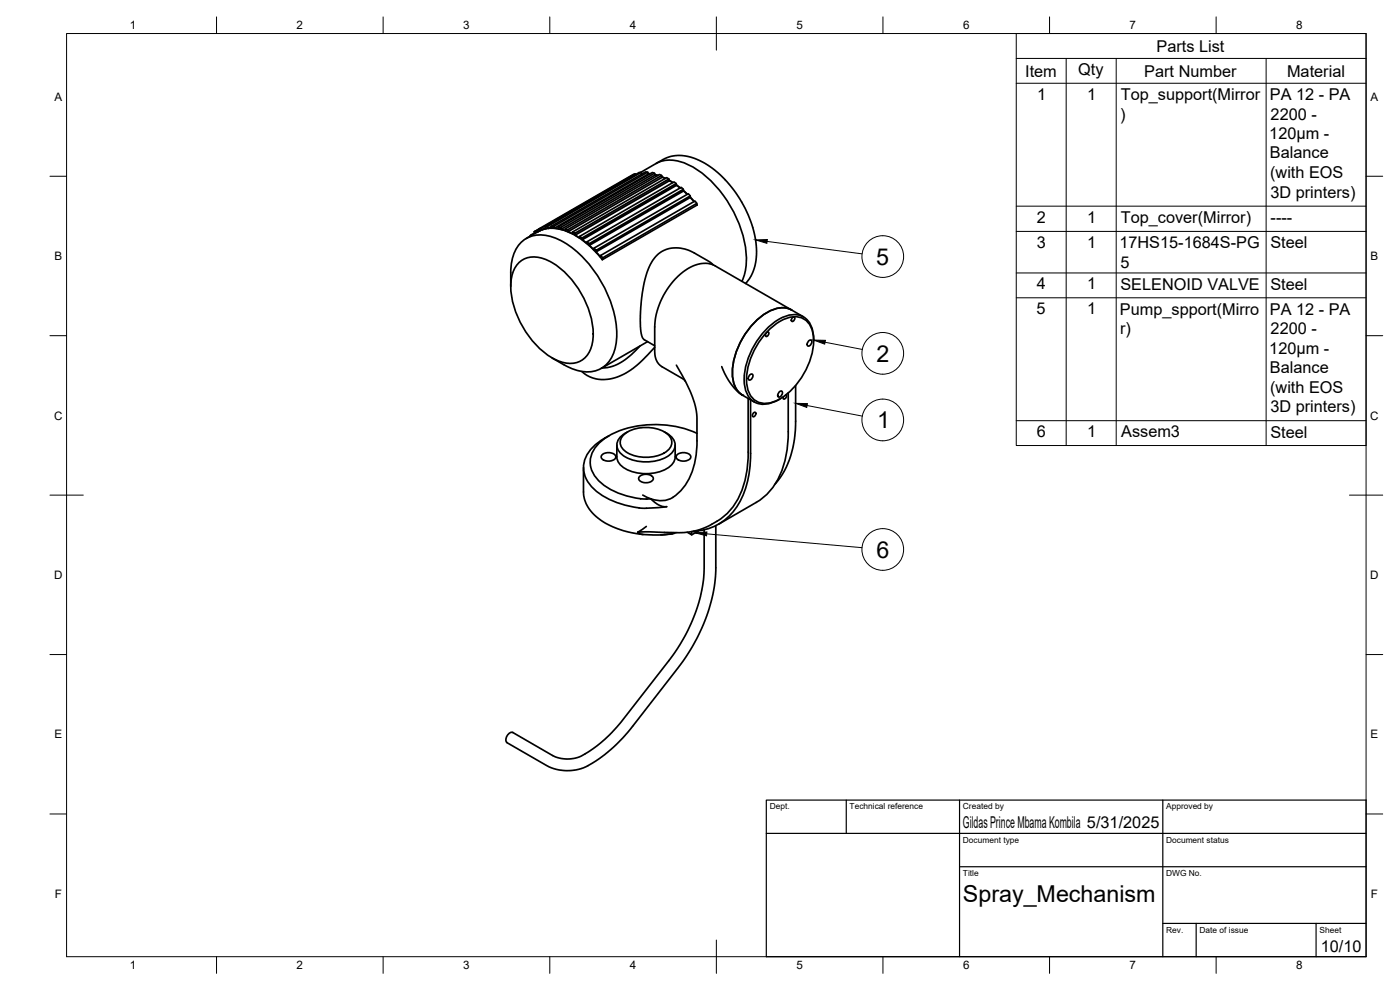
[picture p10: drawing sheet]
<svg xmlns="http://www.w3.org/2000/svg" width="420mm" height="297mm" viewBox="0 0 420 297" stroke-linecap="round" stroke-linejoin="round" font-family="sans-serif">
<!-- layer: Visible -->
<g fill="none" stroke="#000" stroke-width=".51">
<path d="M190.6 52.2l-28.8 16.4 .4 .6M190.8 52.4l-.2-.2-28.2 16.3-.6 .1M192.4 51.7h-.5l-28.3 16.4 .3 .5M192.7 52.2l-.3-.5-28.3 16.4h-.5M194.4 51.7l-.6-.1-28.3 16.3 .2 .6h-1.2M194.6 52.1h.5M194.7 52.1l.4 .1M196.4 52l-.6-.2-28.3 16.3 .2 .6-1.3-.2M196.6 52.4l.8 .2M196.7 52.5l.6 .2M196.8 49.1l-4.5 2.6M196.8 49.1a10.5 10.5 0 0 1 9.8 .3 34.2 34.2 0 0 1 16.2 20.5 20.6 20.6 0 0 1-.1 14.5"/>
<path d="M197 49l1-.6a11.1 11.1 0 0 1 11.8-.3 33.6 33.6 0 0 1 16.4 21.1 17.5 17.5 0 0 1-1.8 15.2l-.6 .7M198.6 52.6l-.7-.2-28.3 16.3 .2 .5-1.4-.4M198.7 53.1l1 .4M198.8 53.2l.8 .3M200.7 53.7l-.6-.4-28.3 16.3 .1 .6-1.4-.7M200.9 54.1l1 .7M200.9 54.2l1 .6M202.9 55.1l-.6-.5-28.3 16.3v.5l-1.4-.9M203 55.5l1.2 .9M203 55.6l1.1 .8M205.1 56.8l-.7-.6-28.2 16.3-.1 .5-1.4-1.1M205.1 57.2l1.2 1.1"/>
<path d="M205.1 57.3l1.1 1M207.2 59.1l1.1 1.3M207.2 58.8l-.6-.7-28.3 16.4-.1 .4M207.2 59.3l1.1 1.2M155.7 78.9a7.4 7.4 0 0 1 8.6-.8 26.5 26.5 0 0 1 13.7 23.6 7.2 7.2 0 0 1-6.1 7.3 13.6 13.6 0 0 1-9.9-4.4 26.9 26.9 0 0 1-8.6-20.2 9.1 9.1 0 0 1 2.3-5.5zM157.9 71.6a12.3 12.3 0 0 1 8.1-3.1 21 21 0 0 1 13.5 7.9l1.3 1.5v-.5M159.4 70.5l-.3 .4M160.3 69.6l.4 .4M160.5 69.8l-1.1 .7 .2 .1M161.9 68.7l-1.1 .6 .3 .4M161.9 68.7l-1.6 .9 .5-.3M162.2 69.1l-.7 .4"/>
<path d="M162.2 69.1l-.8 .4M163.7 68.4l-1 .5-.3-.4M163.9 68.6l-1.2 .3M165.5 67.9l.6 .1 28.3-16.3 .3 .5-28.3 16.3-.3-.5M165.5 68l-1 .5-.4-.4M167.5 68.1l.6 .2 28.3-16.3 .3 .5-28.3 16.3-.3-.5M169.6 68.7l.7 .3 28.3-16.4 .2 .6-28.3 16.3-.2-.5M171.8 69.6l.7 .4 28.2-16.3 .2 .5-28.3 16.4-.1-.6M174 70.9l.6 .5 28.3-16.3 .1 .5-28.2 16.3-.2-.5M176.2 72.5l.6 .6 28.3-16.3v.5l-28.3 16.3v-.5M176.8 73.6l1.4 1.3M178.3 74.5l.6 .6 28.3-16.3v.5l-28.3 16.3v-.5"/>
<path d="M209 61.6l.1-.6-28.3 16.4-.5-.8M209.1 61.4l.1 .1-28.4 16.4M209.1 61l-.5-.7-28.3 16.3-.1 .4-1.3-1.4M214.1 79.5l-1.4-1.1-4.3-2.5a8.9 8.9 0 0 0-12.1 1.7 28.3 28.3 0 0 0-3.9 14.1l-.2 3.6a10.8 10.8 0 0 0 1 6.5l3.3 1.9M153.3 85.9a23.5 23.5 0 0 1 1.1-10.2 8.3 8.3 0 0 1 10.3-4.9 26.7 26.7 0 0 1 14.7 12.1 30.7 30.7 0 0 1 5.4 20.7 8.8 8.8 0 0 1-12.6 7.2l-6.5-3.4M230 99.8l.5-.2a.76 .76 0 0 1 .1 .9 .76 .76 0 0 1-.8 .4l-.1-.6zM230.9 98.8a10.6 10.6 0 0 1 9-3.6 6.4 6.4 0 0 1 4.3 7 21.8 21.8 0 0 1-11.4 18.1 5.7 5.7 0 0 1-8.7-5 21.6 21.6 0 0 1 6.8-16.5zM237.6 93a8.1 8.1 0 0 0-8.5 1.5 22.7 22.7 0 0 0-9.2 18.6 6.8 6.8 0 0 0 2.9 5.5M237.6 93l-23.6-13.5a8.6 8.6 0 0 0-8.3 1.6 22.5 22.5 0 0 0-9.2 17v7.4a5 5 0 0 0 2.2 4.5l6.1 3.6 .9 .8M237.6 93l3.5 2.1M237.8 95.3l.5-.2a.76 .76 0 0 1 .1 .9 .76 .76 0 0 1-.9 .4v-.6zM192.1 103.8a17.4 17.4 0 0 1-10.6 6.6h-.8"/>
<path d="M194.4 102.5l-14 8M196.5 104.2l-1.1 1.2a23.5 23.5 0 0 1-11.8 8.2 9.5 9.5 0 0 1-9-2.2M203 109.6a39.2 39.2 0 0 1 6 14l.2 2a59.4 59.4 0 0 1-.4 11.5 16.4 16.4 0 0 1-7.6 12.5 9.5 9.5 0 0 1-8.3-1.1M216.6 110a17.7 17.7 0 0 0 6.2 8.6l3.6 2M224.5 119.6l.1 16.1a25.5 25.5 0 0 1-6.1 18.1l-3.3 2.6M225 112.5l.8-.2a1.16 1.16 0 0 1-1 1.7l-.2-.5zM225.3 120v16.1M233.8 117.6l.8-.2a1.16 1.16 0 0 1-1 1.7l-.2-.5zM234.1 119.7l-.4 .2M235.9 118.4l.1 .5-.5 .8-.4-.1-.1-.5M236.6 117.9v11.6M238.8 115.7v10.7a28 28 0 0 1-6.1 18.8"/>
<path d="M242.7 102.3l.7-.2a1.16 1.16 0 0 1-1 1.7l-.2-.5zM244.2 101.8v.4M244.2 101.8a7.2 7.2 0 0 0-3.5-7 9.2 9.2 0 0 0-9.2 2.6 22.7 22.7 0 0 0-8.1 17.9 6 6 0 0 0 9.1 5.2l1.3-.6M180.6 136.6a2.81 2.81 0 0 1 4.2 .4 2.27 2.27 0 0 1-3.1 1.2 1.13 1.13 0 0 1-1.1-.4 1.13 1.13 0 0 1 0-1.2zM185.1 133.5v3.6a5.8 5.8 0 0 0 5.1 4.6 12.9 12.9 0 0 0 11-1.9 3.7 3.7 0 0 0 1.4-2.7v-3.6M186.9 130.7a11 11 0 0 1 13.9 0 3.2 3.2 0 0 1-1.4 5.2 11.8 11.8 0 0 1-11.8-.6 3 3 0 0 1-.7-4.6zM187.7 130a3.8 3.8 0 0 0-2.6 3.5 3.8 3.8 0 0 0 2.6 3.6 13.3 13.3 0 0 0 13.3-.6 3.5 3.5 0 0 0 0-5.9l-.9-.6M188.4 129.6l-.7 .4M199.3 129.6l.8 .4M203.1 136.6a2.81 2.81 0 0 1 4.2 .4 2.27 2.27 0 0 1-3.1 1.2 1.13 1.13 0 0 1-1.1-.4 1.13 1.13 0 0 1 0-1.2zM209.2 130a30.8 30.8 0 0 0-26.4 .7 9.7 9.7 0 0 0-5.7 8.4 11.2 11.2 0 0 0 7.6 8.5 21.4 21.4 0 0 0 10.6 2.1l2.4 1.8 1.3 .5h1.1l-2.5 .3a24.9 24.9 0 0 1-19.8-6 8.1 8.1 0 0 1 .3-12.4l2.1-1.6 2.6-1.6M225.3 136.1a26.6 26.6 0 0 1-5.7 18 16 16 0 0 1-11.6 5.3"/>
<path d="M226.1 123.9l.5-.2a.76 .76 0 0 1 .1 .9 .76 .76 0 0 1-.8 .3l-.1-.5zM236.6 129.5a26.2 26.2 0 0 1-6.5 18.8l-3.1 2.4-11.3 6.6M175.1 140.3v7.3a11.4 11.4 0 0 0 6.6 9.4l5.2 2.2 6.1 1.2M191.4 159.7l.1 .2a21.9 21.9 0 0 0 8.9 .4l1.5-.1 .9-.4M192 142.9a2.84 2.84 0 0 1 4.1 .6 2.27 2.27 0 0 1-3.1 1.2 1.17 1.17 0 0 1-1.2-1.5zM207.6 159.5v1l-1.3-.8M209.6 159.3l-2 1.2M214.8 157.7v12.7a51.5 51.5 0 0 1-11.3 30l-13.7 17.5a40.3 40.3 0 0 1-15.5 12.7 13.6 13.6 0 0 1-10.2-.9l-11.9-6.9a2.02 2.02 0 0 1 1.7-3l12 6.9a10.4 10.4 0 0 0 11.2-1.4l4.4-3.5 3.6-3.6 15.6-20a48.4 48.4 0 0 0 10.6-27.8v-11.4M215.2 156.4a19.8 19.8 0 0 1-12.1 3.4l-8.3-.2-3.4 .1 2.6-1.7M201.8 160.2l-3.5 .3"/>
</g>
<circle cx="222.8" cy="118.6" r=".25" fill="#000"/>
<!-- layer: BORDER -->
<g fill="none" stroke="#000" stroke-width=".3">
<path d="M20 10.1h390v276.9h-390zM65 5.1v5M115 5.1v5M165 5.1v5M215 5.1v10M265 5.1v5M315 5.1v5M365 5.1v5M15 52.9h5M410 52.9h5M15 100.7h5M410 100.7h5"/>
<path d="M15 148.6h10M405 148.6h10M15 196.4h5M410 196.4h5M15 244.2h5M410 244.2h5M65 287v5M115 287v5M165 287v5M215 282.1v9.9M265 287v5M315 287v5"/>
<path d="M365 287v5"/>
</g>
<!-- layer: TITLEBLOCK -->
<path d="M230 240.1h180v46.9h-180zM230 250h180M254 240.1v9.9M288 240.1v46.9M349 240.1v46.9M288 260.1h122M349 277.1h61M359 277.1v9.9M395 277.1v9.9" fill="none" stroke="#000" stroke-width=".36"/>
<!-- layer: Parts Lists -->
<path d="M305 10.1h105v123.6h-105zM305 17.5h105M320 17.5v116.2M335 17.5v116.2M380 17.5v116.2M305 25h105M305 61.9h105M305 69.4h105M305 81.9h105M305 89.4h105M305 126.2h105" fill="none" stroke="#000" stroke-width=".3"/>
<!-- layer: Balloons -->
<g fill="none" stroke="#000" stroke-width=".3">
<circle cx="264.9" cy="77" r="6.3"/>
<circle cx="264.9" cy="106" r="6.3"/>
<circle cx="264.9" cy="126" r="6.3"/>
<circle cx="264.9" cy="164.9" r="6.3"/>
</g>
<!-- layer: 0 -->
<path d="M226.8 72l3.5-.1-.2 1.1zM244.2 102l3.5 .1-.2 1.2zM238.8 121l3.5 .1-.2 1.1zM208.6 159.9l3.6-.3-.2 1.2z" fill="#000" stroke="#000" stroke-width=".3"/>
<path d="M230.2 72.4l28.5 3.8M247.6 102.7l11.2 2.1M242.2 121.7l16.6 3.1M212.1 160.2l46.6 4.1" fill="none" stroke="#000" stroke-width=".3"/>
<g font-size="7">
<text x="263" y="79.4">5</text>
<text x="263.1" y="108.5">2</text>
<text x="263.2" y="128.5">1</text>
<text x="263" y="167.4">6</text>
<text x="289" y="270.6">Spray_Mechanism</text>
</g>
<g font-size="4.9">
<text x="347.1" y="15.5">Parts List</text>
<text x="307.7" y="23">Item</text>
<text x="323.6" y="22.5">Qty</text>
<text x="343.4" y="23">Part Number</text>
<text x="386.3" y="23">Material</text>
<text x="311.3" y="29.9">1</text>
<text x="326.3" y="29.9">1</text>
<text x="336.2" y="35.9">)</text>
<text x="336.4" y="30">Top_support(Mirror</text>
<text x="381.1" y="30">PA 12 - PA</text>
<text x="381.3" y="35.9">2200 -</text>
<text x="380.9" y="41.7">120µm -</text>
<text x="381.1" y="47.5">Balance</text>
<text x="381.2" y="53.4">(with EOS</text>
<text x="381.3" y="59.3">3D printers)</text>
<text x="311.2" y="66.8">2</text>
<text x="326.3" y="66.8">1</text>
<text x="336.4" y="66.9">Top_cover(Mirror)</text>
<text x="381.3" y="66.9">----</text>
<text x="311.1" y="74.3">3</text>
<text x="326.3" y="74.3">1</text>
<text x="336" y="74.5">17HS15-1684S-PG</text>
<text x="381.3" y="74.5">Steel</text>
<text x="336.3" y="80.3">5</text>
<text x="311.2" y="86.8">4</text>
<text x="326.3" y="86.8">1</text>
<text x="336.3" y="87">SELENOID VALVE</text>
<text x="381.3" y="87">Steel</text>
<text x="311.1" y="94.3">5</text>
<text x="326.3" y="94.3">1</text>
<text x="336.1" y="94.4">Pump_spport(Mirro</text>
<text x="381.1" y="94.4">PA 12 - PA</text>
<text x="336.2" y="100.3">r)</text>
<text x="381.3" y="100.2">2200 -</text>
<text x="380.9" y="106.1">120µm -</text>
<text x="381.1" y="111.9">Balance</text>
<text x="381.2" y="117.8">(with EOS</text>
<text x="381.3" y="123.7">3D printers)</text>
<text x="311.1" y="131.1">6</text>
<text x="326.3" y="131.1">1</text>
<text x="336.5" y="131.2">Assem3</text>
<text x="381.3" y="131.3">Steel</text>
<text x="289" y="248.5">Gildas Prince Mbama Kombila 5/31/2025</text>
<text x="396.4" y="285.7">10/10</text>
</g>
<g font-size="3.5">
<text x="39" y="8.8">1</text>
<text x="89" y="8.8">2</text>
<text x="139" y="8.8">3</text>
<text x="189" y="8.8">4</text>
<text x="239" y="8.8">5</text>
<text x="289" y="8.8">6</text>
<text x="339" y="8.8">7</text>
<text x="389" y="8.8">8</text>
<text x="16.3" y="30.2">A</text>
<text x="411.3" y="30.2">A</text>
<text x="16.3" y="78">B</text>
<text x="411.3" y="78">B</text>
<text x="16.2" y="125.9">C</text>
<text x="411.2" y="125.9">C</text>
<text x="16.2" y="173.7">D</text>
<text x="411.2" y="173.7">D</text>
<text x="16.3" y="221.6">E</text>
<text x="411.3" y="221.6">E</text>
<text x="16.4" y="269.4">F</text>
<text x="411.4" y="269.4">F</text>
<text x="39" y="290.8">1</text>
<text x="89" y="290.8">2</text>
<text x="139" y="290.8">3</text>
<text x="189" y="290.8">4</text>
<text x="239" y="290.8">5</text>
<text x="289" y="290.8">6</text>
<text x="339" y="290.8">7</text>
<text x="389" y="290.8">8</text>
</g>
<g font-size="2.5">
<text x="231" y="242.9">Dept.</text>
<text x="255" y="242.9">Technical reference</text>
<text x="289" y="242.9">Created by</text>
<text x="350" y="242.9">Approved by</text>
<text x="289" y="252.8">Document type</text>
<text x="350" y="252.8">Document status</text>
<text x="289" y="262.9">Title</text>
<text x="350" y="262.9">DWG No.</text>
<text x="350" y="279.9">Rev.</text>
<text x="360" y="279.9">Date of issue</text>
<text x="396" y="279.9">Sheet</text>
</g>
</svg>
